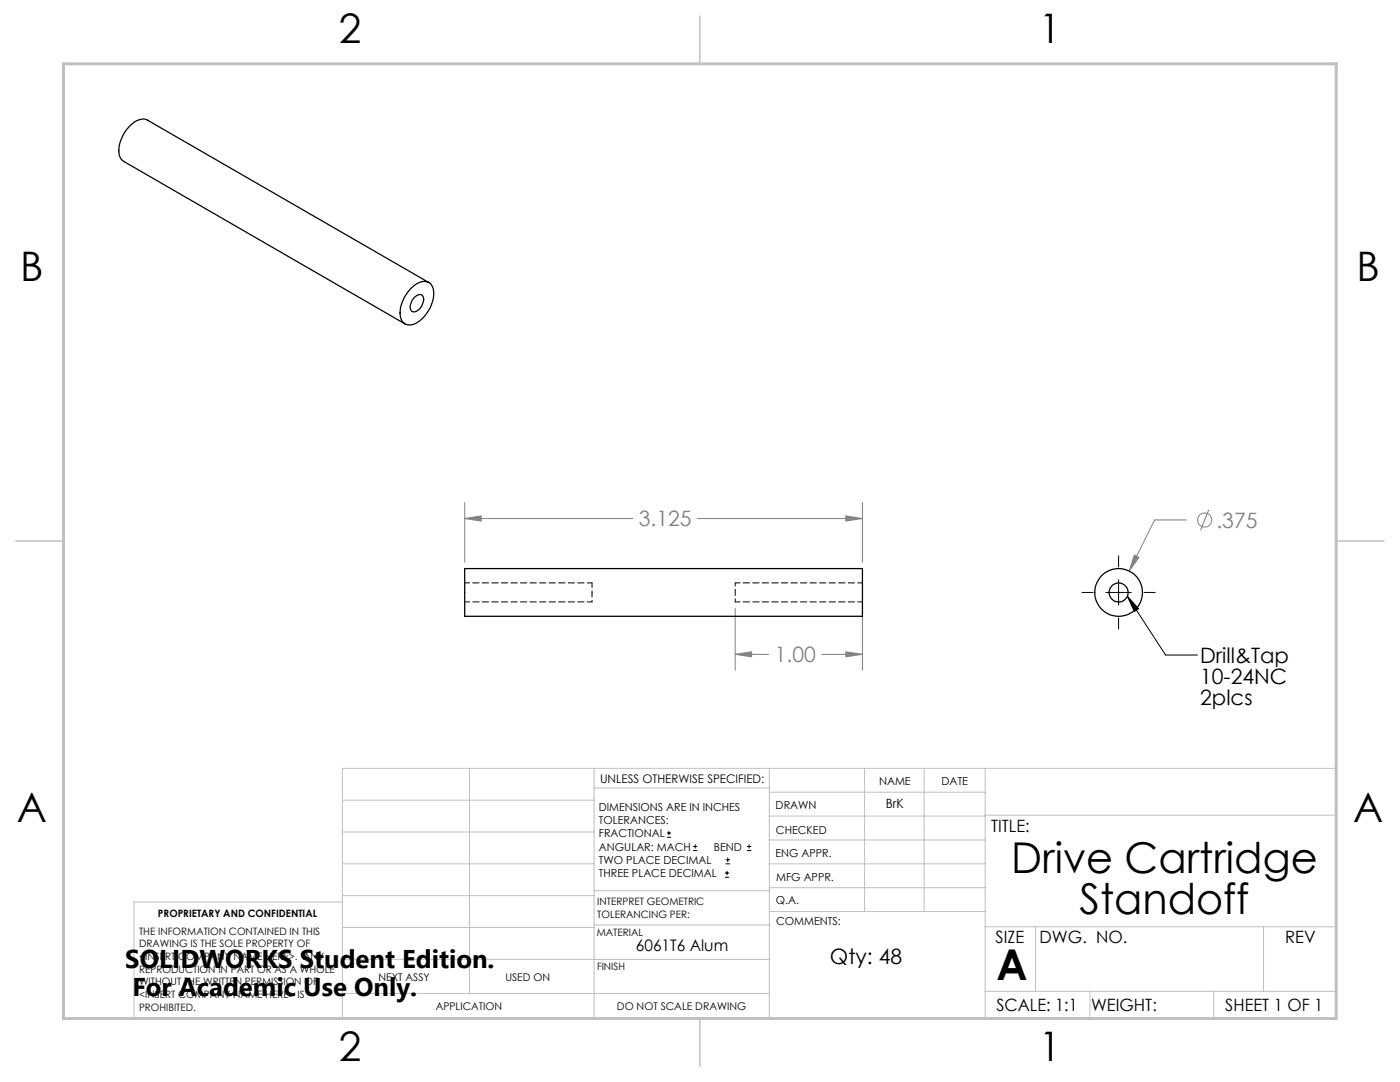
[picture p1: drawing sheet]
<svg xmlns="http://www.w3.org/2000/svg" width="279mm" height="216mm" viewBox="0 0 279 216" stroke-linecap="round" stroke-linejoin="round" font-family="sans-serif">
<g fill="none" stroke="#808080" stroke-width=".2">
<path d="M92.7 103.5l3.3-.6v1.1zM92.7 100.3v11.9M92.7 103.5h33.6M139.2 103.5h32.9M168.8 102.9l3.3 .6-3.3 .5zM172.1 100.3v11.9M226.4 110.8l.9 .4-1.9 2.7zM236.8 103.8h-6.4l-5 10.1M241.2 101.7l-1.6 4.1M146.7 130.6l3.3-.5v1zM146.7 121.4v12.3M146.7 130.6h6.7"/>
<path d="M164 130.6h8.1M168.8 130.1l3.3 .5-3.3 .5zM172.1 121.4v12.3"/>
<circle cx="240.4" cy="103.8" r="1.41"/>
</g>
<g fill="none" stroke="#000" stroke-width=".2">
<path d="M215.9 118.2h2.3M220.7 118.2h5.1M223.2 110.9v2.2M223.2 115.7v5.1M225 119l7.6 11.7h6.4M225 119l2.2 2.5-.8 .5zM228.3 118.2h2.2M223.2 123.3v2.2M133.1 167.1h.8M133.1 166.2h.8M133.5 165.8v.9M138.3 169.7h.8"/>
<path d="M138.3 168.9h.8M138.7 168.5v.8M144.7 175h.8M144.7 174.2h.8M144.8 172.4h.9M144.8 171.6h.9M145.1 173.8v.8M145.2 171.1v.9M149.1 169.7h.8M149.1 168.9h.8M149.5 168.5v.8"/>
</g>
<g fill="none" stroke="#c0c0c0" stroke-width=".2">
<path d="M68.3 159.7h50.3M93.7 153.3v44.9M118.6 153.3v49.9M118.6 157.2h34.9M153.5 153.3v49.9M153.5 158.1h43.1M172.5 153.3v28.6M184.4 153.3v28.6M196.6 153.3v49.9M68.3 180h-41.6v23.2h240v-49.9h-198.4v49.9M68.3 178.7h50.3M68.3 172.4h50.3"/>
<path d="M68.3 166h50.3M118.6 177.7h35M153.5 167.6h43.1M153.5 162.8h43.1M153.5 172.4h43.1M153.5 177.1h43.1M196.6 162.7h70.1M68.3 198.2h85.2M68.3 191.4l85.2 .1M68.3 185.1h50.3M118.6 184.6h35M153.6 181.9h43"/>
<path d="M196.6 197.8h70.1M196.6 184.9h70.1M206.7 184.9v12.9M217.5 197.8v5.4M242.2 197.8v5.4M252.2 184.9v12.9"/>
</g>
<path d="M139.7 3.2v9.5M3.1 107.9h9.6M266.7 107.9h9.5M139.7 203.2v9.6" fill="none" stroke="#c0c0c0" stroke-width=".3"/>
<path d="M12.7 12.7h254v190.5h-254z" fill="none" stroke="#c0c0c0" stroke-width=".6"/>
<path d="M225 119l2.2 2.5-.8 .5z" fill="#000"/>
<path d="M226.4 110.8l-1 3.1 1.9-2.7zM168.8 102.9l3.3 .6-3.3 .5zM92.7 103.5l3.3-.6v1.1zM146.7 130.6l3.3-.5v1zM168.8 130.1l3.3 .5-3.3 .5z" fill="#808080"/>
<g fill="none" stroke="#000" stroke-width=".25">
<path d="M82 57.6a3.2 3.2 0 0 1 3.7-1.2 3.7 3.7 0 0 1 .4 4.5 6.2 6.2 0 0 1-4.1 3.9 1.99 1.99 0 0 1-2.2-2.4 7.6 7.6 0 0 1 2.2-4.8zM82.7 59.3a1 1 0 0 1 1.8-.1 2.5 2.5 0 0 1-2 3 1.15 1.15 0 0 1-.4-1.8zM85.6 56.4l-56.1-32.4a3.1 3.1 0 0 0-3.7 1.2 6.6 6.6 0 0 0-1.9 6l.3 .6 .4 .4 56.2 32.4M92.7 113.5h79.4v9.5h-79.4z"/>
<circle cx="223.2" cy="118.2" r="4.8"/>
<circle cx="223.2" cy="118.2" r="1.9"/>
</g>
<path d="M118.2 118.2v-1.9M118.2 120.1v-1.9" fill="none" stroke="#000" stroke-width=".2" stroke-dasharray="1.3 .6" stroke-dashoffset=".9"/>
<path d="M146.7 116.3v3.8" fill="none" stroke="#000" stroke-width=".2" stroke-dasharray="1.3 .6" stroke-dashoffset=".6"/>
<path d="M118.2 116.3h-25.4M172.1 116.3h-25.4M92.8 120.1h25.4M146.7 120.1h25.4" fill="none" stroke="#000" stroke-width=".2" stroke-dasharray="1.3 .6" stroke-dashoffset=".3"/>
<g font-size="8.5">
<text x="201.8" y="174.2">Drive Cartridge</text>
<text x="215.4" y="182.3">Standoff</text>
<text x="198.9" y="195.5">A</text>
</g>
<g font-size="8.1">
<text x="67.6" y="8.5">2</text>
<text x="207.3" y="8.5">1</text>
<text x="4" y="56.2">B</text>
<text x="270.7" y="56.2">B</text>
<text x="3.3" y="164.1">A</text>
<text x="270" y="164.1">A</text>
<text x="67.6" y="211.7">2</text>
<text x="207.3" y="211.7">1</text>
</g>
<g font-size="5.1">
<text x="25" y="193.2">SOLIDWORKS Student Edition.</text>
<text x="26.4" y="198.8">For Academic Use Only.</text>
</g>
<g font-size="4.2" fill="#808080">
<text x="127.5" y="105">3.125</text>
<text x="242.8" y="105.3">.375</text>
<text x="154.6" y="132.1">1.00</text>
</g>
<g font-size="4.2">
<text x="239.5" y="132.3">Drill&amp;Tap</text>
<text x="239.5" y="136.5">10-24NC</text>
<text x="239.5" y="140.7">2plcs</text>
<text x="165.6" y="192.4">Qty: 48</text>
</g>
<g font-size="3.4">
<text x="197.8" y="166">TITLE:</text>
<text x="198.7" y="188.1">SIZE</text>
<text x="207.5" y="188.1">DWG. NO.</text>
<text x="256.5" y="188.2">REV</text>
<text x="198.8" y="201.7">SCALE: 1:1</text>
<text x="217.7" y="201.8">WEIGHT:</text>
<text x="244.5" y="201.7">SHEET 1 OF 1</text>
</g>
<text font-size="3.2" x="126.9" y="189.8">6061T6 Alum</text>
<text font-size="2.5" x="176.8" y="161.3">BrK</text>
<text font-size="2.4" x="119.8" y="156.2">UNLESS OTHERWISE SPECIFIED:</text>
<g font-size="2.2">
<text x="119.5" y="161.8">DIMENSIONS ARE IN INCHES</text>
<text x="154.8" y="161.4">DRAWN</text>
<text x="175.4" y="156.6">NAME</text>
<text x="187.9" y="156.7">DATE</text>
<text x="119.5" y="164.4">TOLERANCES:</text>
<text x="119.5" y="167.1">FRACTIONAL</text>
<text x="154.9" y="166.3">CHECKED</text>
<text x="119.5" y="169.7">ANGULAR: MACH</text>
<text x="119.5" y="172.4">TWO PLACE DECIMAL</text>
<text x="142.5" y="169.7">BEND</text>
<text x="154.8" y="171">ENG APPR.</text>
<text x="119.5" y="175">THREE PLACE DECIMAL</text>
<text x="154.9" y="175.7">MFG APPR.</text>
<text x="154.9" y="180.4">Q.A.</text>
<text x="154.9" y="184.6">COMMENTS:</text>
</g>
<g font-size="2.1">
<text x="75.5" y="195.7">NEXT ASSY</text>
<text x="100.9" y="195.7">USED ON</text>
<text x="86.9" y="201.5">APPLICATION</text>
<text x="123.1" y="201.6">DO NOT SCALE DRAWING</text>
</g>
<g font-size="2">
<text x="31.5" y="182.9">PROPRIETARY AND CONFIDENTIAL</text>
<text x="119.2" y="180.6">INTERPRET GEOMETRIC</text>
<text x="119.2" y="183.1">TOLERANCING PER:</text>
<text x="27.8" y="186.5">THE INFORMATION CONTAINED IN THIS</text>
<text x="27.8" y="189">DRAWING IS THE SOLE PROPERTY OF</text>
<text x="27.8" y="191.6">&lt;INSERT COMPANY NAME HERE&gt;. ANY</text>
<text x="119.1" y="186.7">MATERIAL</text>
<text x="27.8" y="194.1">REPRODUCTION IN PART OR AS A WHOLE</text>
<text x="27.8" y="196.6">WITHOUT THE WRITTEN PERMISSION OF</text>
<text x="119.1" y="193.5">FINISH</text>
<text x="27.8" y="199.1">&lt;INSERT COMPANY NAME HERE&gt; IS</text>
<text x="27.8" y="201.7">PROHIBITED.</text>
</g>
</svg>
